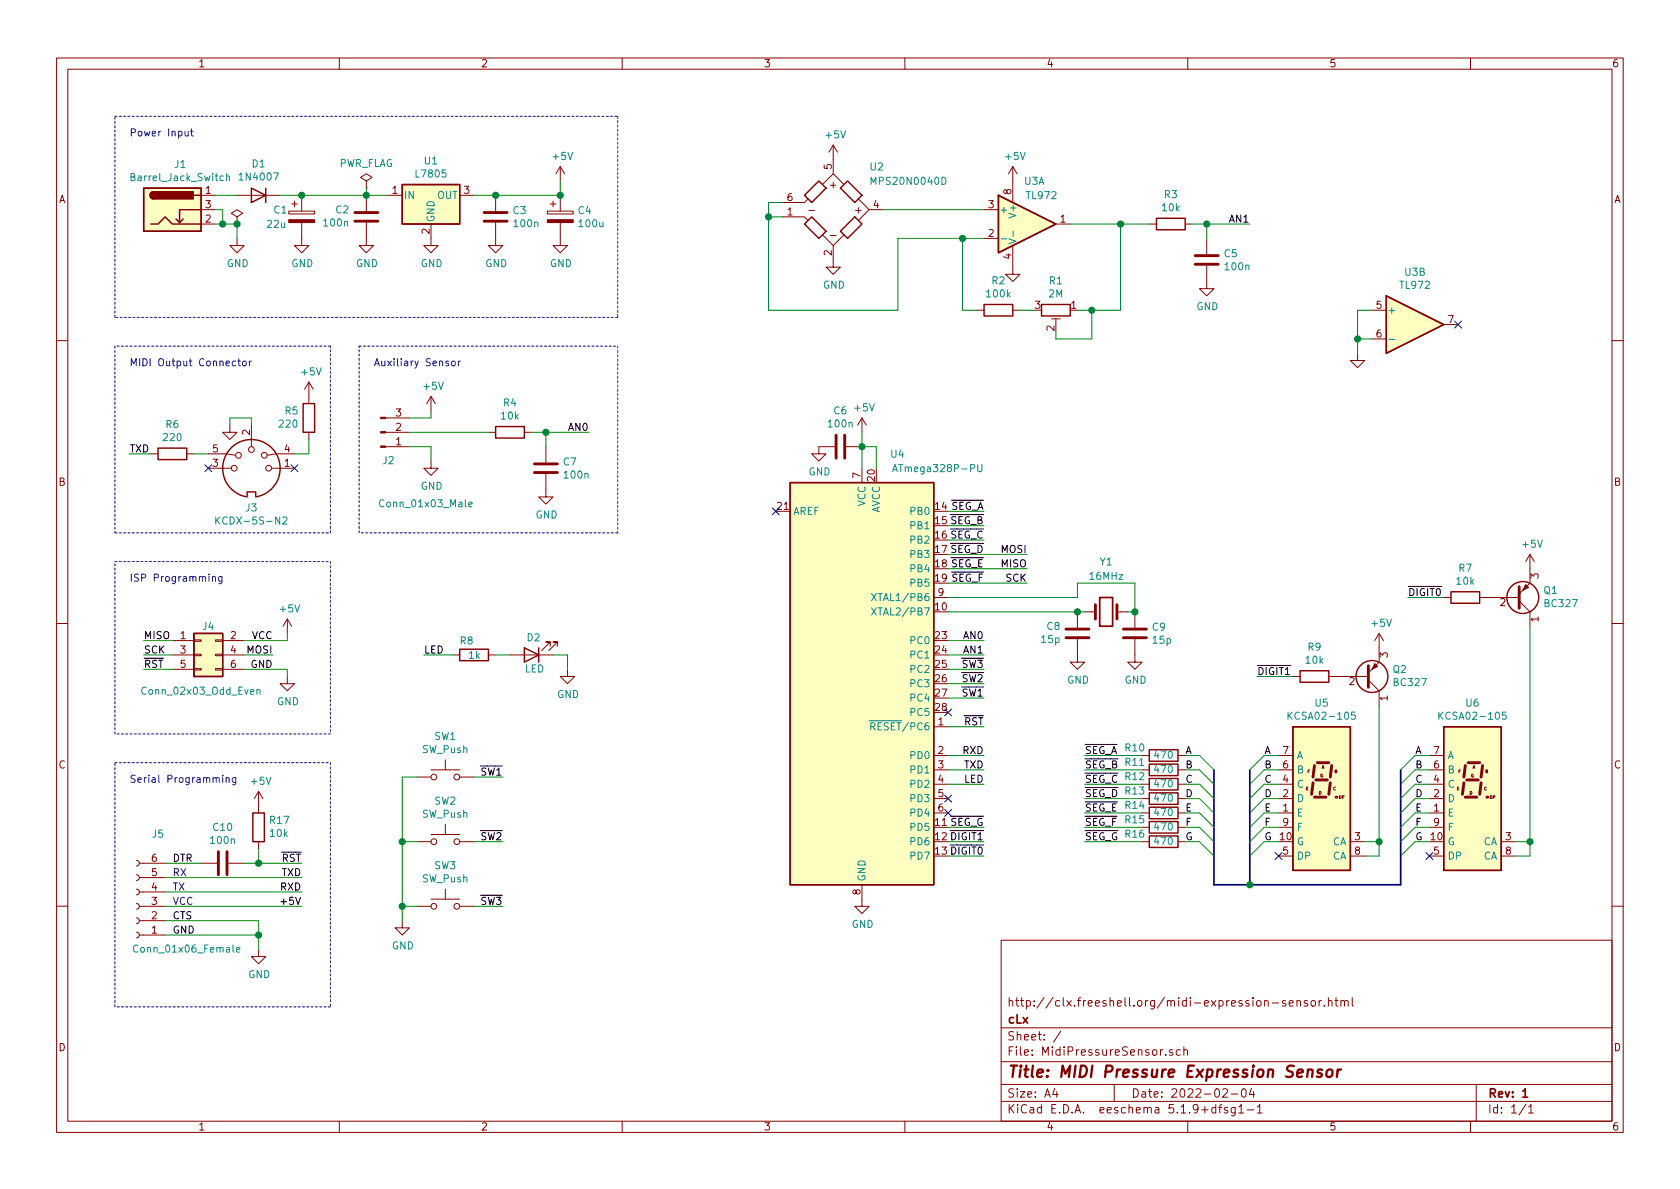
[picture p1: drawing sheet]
EESchema Schematic File Version 4
EELAYER 30 0
EELAYER END
$Descr A4 11693 8268
encoding utf-8
Sheet 1 1
Title "MIDI Pressure Expression Sensor"
Date "2022-02-04"
Rev "1"
Comp "cLx"
Comment1 "http://clx.freeshell.org/midi-expression-sensor.html"
Comment2 ""
Comment3 ""
Comment4 ""
$EndDescr
$Comp
L Device:R_POT_TRIM R1
U 1 1
P 7350 2150
F 0 "R1" V 7143 2150 50  0000 C CNN
F 1 "2M" V 7234 2150 50  0000 C CNN
F 2 "Potentiometers:Potentiometer_Trimmer_Piher_PT-10v10_Horizontal_Px10.0mm_Py5.0mm" H 7350 2150 50  0001 C CNN
F 3 "~" H 7350 2150 50  0001 C CNN
	1    7350 2150
	0    1    1    0   
$EndComp
Wire Wire Line
	6700 2150 6700 1650
Wire Wire Line
	6700 1650 6850 1650
Connection ~ 6700 1650
Wire Wire Line
	6850 1450 6150 1450
Wire Wire Line
	7350 2300 7350 2350
Wire Wire Line
	7350 2350 7600 2350
Wire Wire Line
	7500 2150 7600 2150
Wire Wire Line
	7600 2150 7600 2350
Wire Wire Line
	7600 2150 7800 2150
Wire Wire Line
	7800 2150 7800 1550
Wire Wire Line
	7800 1550 7450 1550
Connection ~ 7600 2150
$Comp
L power:+5V #PWR03
U 1 1
P 7050 1250
F 0 "#PWR03" H 7050 1100 50  0001 C CNN
F 1 "+5V" H 7065 1423 50  0000 C CNN
F 2 "" H 7050 1250 50  0001 C CNN
F 3 "" H 7050 1250 50  0001 C CNN
	1    7050 1250
	1    0    0    -1  
$EndComp
$Comp
L power:GND #PWR011
U 1 1
P 7050 1850
F 0 "#PWR011" H 7050 1600 50  0001 C CNN
F 1 "GND" H 7055 1677 50  0001 C CNN
F 2 "" H 7050 1850 50  0001 C CNN
F 3 "" H 7050 1850 50  0001 C CNN
	1    7050 1850
	1    0    0    -1  
$EndComp
Wire Wire Line
	7800 1550 8000 1550
Connection ~ 7800 1550
$Comp
L MidiPressureSensor-rescue:MPS20N0040D-MPS20N0040D U2
U 1 1
P 5800 1450
F 0 "U2" H 6050 1750 50  0000 L CNN
F 1 "MPS20N0040D" H 6050 1650 50  0000 L CNN
F 2 "MPS20N0040D:MPS20N0040D" H 5850 1850 50  0001 C CNN
F 3 "" H 5850 1850 50  0001 C CNN
	1    5800 1450
	1    0    0    -1  
$EndComp
$Comp
L power:GND #PWR010
U 1 1
P 5800 1800
F 0 "#PWR010" H 5800 1550 50  0001 C CNN
F 1 "GND" H 5805 1627 50  0000 C CNN
F 2 "" H 5800 1800 50  0001 C CNN
F 3 "" H 5800 1800 50  0001 C CNN
	1    5800 1800
	1    0    0    -1  
$EndComp
Wire Wire Line
	6250 1650 6250 2150
Wire Wire Line
	6250 2150 5350 2150
Wire Wire Line
	5350 2150 5350 1500
Wire Wire Line
	5350 1400 5450 1400
Wire Wire Line
	6250 1650 6700 1650
Wire Wire Line
	5450 1500 5350 1500
Connection ~ 5350 1500
Wire Wire Line
	5350 1500 5350 1400
$Comp
L power:+5V #PWR01
U 1 1
P 5800 1100
F 0 "#PWR01" H 5800 950 50  0001 C CNN
F 1 "+5V" H 5815 1273 50  0000 C CNN
F 2 "" H 5800 1100 50  0001 C CNN
F 3 "" H 5800 1100 50  0001 C CNN
	1    5800 1100
	1    0    0    -1  
$EndComp
$Comp
L Device:R R2
U 1 1
P 6950 2150
F 0 "R2" V 6743 2150 50  0000 C CNN
F 1 "100k" V 6834 2150 50  0000 C CNN
F 2 "Resistors_THT:R_Axial_DIN0207_L6.3mm_D2.5mm_P7.62mm_Horizontal" V 6880 2150 50  0001 C CNN
F 3 "~" H 6950 2150 50  0001 C CNN
	1    6950 2150
	0    1    1    0   
$EndComp
Wire Wire Line
	7200 2150 7100 2150
Wire Wire Line
	6800 2150 6700 2150
$Comp
L Device:R R3
U 1 1
P 8150 1550
F 0 "R3" V 7943 1550 50  0000 C CNN
F 1 "10k" V 8034 1550 50  0000 C CNN
F 2 "Resistors_THT:R_Axial_DIN0207_L6.3mm_D2.5mm_P7.62mm_Horizontal" V 8080 1550 50  0001 C CNN
F 3 "~" H 8150 1550 50  0001 C CNN
	1    8150 1550
	0    1    1    0   
$EndComp
$Comp
L Device:C C5
U 1 1
P 8400 1800
F 0 "C5" H 8515 1846 50  0000 L CNN
F 1 "100n" H 8515 1755 50  0000 L CNN
F 2 "Capacitors_THT:C_Rect_L7.0mm_W2.5mm_P5.00mm" H 8438 1650 50  0001 C CNN
F 3 "~" H 8400 1800 50  0001 C CNN
	1    8400 1800
	1    0    0    -1  
$EndComp
$Comp
L power:GND #PWR012
U 1 1
P 8400 1950
F 0 "#PWR012" H 8400 1700 50  0001 C CNN
F 1 "GND" H 8405 1777 50  0000 C CNN
F 2 "" H 8400 1950 50  0001 C CNN
F 3 "" H 8400 1950 50  0001 C CNN
	1    8400 1950
	1    0    0    -1  
$EndComp
Wire Wire Line
	8300 1550 8400 1550
Wire Wire Line
	8400 1650 8400 1550
Connection ~ 8400 1550
Wire Wire Line
	8400 1550 8700 1550
$Comp
L Device:R R6
U 1 1
P 1200 3150
F 0 "R6" V 993 3150 50  0000 C CNN
F 1 "220" V 1084 3150 50  0000 C CNN
F 2 "Resistors_THT:R_Axial_DIN0207_L6.3mm_D2.5mm_P7.62mm_Horizontal" V 1130 3150 50  0001 C CNN
F 3 "~" H 1200 3150 50  0001 C CNN
	1    1200 3150
	0    1    1    0   
$EndComp
$Comp
L Device:R R5
U 1 1
P 2150 2900
F 0 "R5" H 2081 2854 50  0000 R CNN
F 1 "220" H 2081 2945 50  0000 R CNN
F 2 "Resistors_THT:R_Axial_DIN0207_L6.3mm_D2.5mm_P7.62mm_Horizontal" V 2080 2900 50  0001 C CNN
F 3 "~" H 2150 2900 50  0001 C CNN
	1    2150 2900
	1    0    0    1   
$EndComp
$Comp
L Connector:DIN-5_180degree J3
U 1 1
P 1750 3250
F 0 "J3" H 1750 2976 50  0000 C CNN
F 1 "KCDX-5S-N2" H 1750 2885 50  0000 C CNN
F 2 "KCDX:KCDX-5S-N2" H 1750 3250 50  0001 C CNN
F 3 "http://www.mouser.com/ds/2/18/40_c091_abd_e-75918.pdf" H 1750 3250 50  0001 C CNN
	1    1750 3250
	-1   0    0    -1  
$EndComp
NoConn ~ 1450 3250
NoConn ~ 2050 3250
$Comp
L power:GND #PWR016
U 1 1
P 1600 2950
F 0 "#PWR016" H 1600 2700 50  0001 C CNN
F 1 "GND" H 1605 2777 50  0001 C CNN
F 2 "" H 1600 2950 50  0001 C CNN
F 3 "" H 1600 2950 50  0001 C CNN
	1    1600 2950
	1    0    0    -1  
$EndComp
Wire Wire Line
	1750 2900 1600 2900
Wire Wire Line
	1600 2900 1600 2950
Wire Wire Line
	1750 2900 1750 2950
$Comp
L power:+5V #PWR014
U 1 1
P 2150 2750
F 0 "#PWR014" H 2150 2600 50  0001 C CNN
F 1 "+5V" H 2165 2923 50  0000 C CNN
F 2 "" H 2150 2750 50  0001 C CNN
F 3 "" H 2150 2750 50  0001 C CNN
	1    2150 2750
	1    0    0    -1  
$EndComp
Wire Wire Line
	2150 3050 2150 3150
Wire Wire Line
	2150 3150 2050 3150
Wire Wire Line
	1450 3150 1350 3150
Wire Wire Line
	1050 3150 900  3150
$Comp
L MidiPressureSensor-rescue:ATmega328P-PU-MCU_Microchip_ATmega U4
U 1 1
P 6000 4750
F 0 "U4" H 6300 6350 50  0000 R CNN
F 1 "ATmega328P-PU" H 6850 6250 50  0000 R CNN
F 2 "Housings_DIP:DIP-28_W7.62mm_Socket_LongPads" H 6000 4750 50  0001 C CIN
F 3 "http://ww1.microchip.com/downloads/en/DeviceDoc/ATmega328_P%20AVR%20MCU%20with%20picoPower%20Technology%20Data%20Sheet%2040001984A.pdf" H 6000 4750 50  0001 C CNN
	1    6000 4750
	1    0    0    -1  
$EndComp
$Comp
L Device:C C6
U 1 1
P 5850 3100
F 0 "C6" V 5598 3100 50  0000 C CNN
F 1 "100n" V 5689 3100 50  0000 C CNN
F 2 "Capacitors_THT:C_Rect_L7.0mm_W2.5mm_P5.00mm" H 5888 2950 50  0001 C CNN
F 3 "~" H 5850 3100 50  0001 C CNN
	1    5850 3100
	0    1    1    0   
$EndComp
$Comp
L power:GND #PWR018
U 1 1
P 5700 3100
F 0 "#PWR018" H 5700 2850 50  0001 C CNN
F 1 "GND" H 5705 2927 50  0000 C CNN
F 2 "" H 5700 3100 50  0001 C CNN
F 3 "" H 5700 3100 50  0001 C CNN
	1    5700 3100
	1    0    0    -1  
$EndComp
$Comp
L power:+5V #PWR017
U 1 1
P 6000 3000
F 0 "#PWR017" H 6000 2850 50  0001 C CNN
F 1 "+5V" H 6015 3173 50  0000 C CNN
F 2 "" H 6000 3000 50  0001 C CNN
F 3 "" H 6000 3000 50  0001 C CNN
	1    6000 3000
	1    0    0    -1  
$EndComp
Wire Wire Line
	6000 3250 6000 3100
Connection ~ 6000 3100
Wire Wire Line
	6000 3100 6000 3000
Wire Wire Line
	6000 3100 6100 3100
Wire Wire Line
	6100 3100 6100 3250
$Comp
L power:GND #PWR029
U 1 1
P 6000 6250
F 0 "#PWR029" H 6000 6000 50  0001 C CNN
F 1 "GND" H 6005 6077 50  0000 C CNN
F 2 "" H 6000 6250 50  0001 C CNN
F 3 "" H 6000 6250 50  0001 C CNN
	1    6000 6250
	1    0    0    -1  
$EndComp
$Comp
L Device:Crystal Y1
U 1 1
P 7700 4250
F 0 "Y1" H 7700 4600 50  0000 C CNN
F 1 "16MHz" H 7700 4500 50  0000 C CNN
F 2 "Crystals:Crystal_HC49-4H_Vertical" H 7700 4250 50  0001 C CNN
F 3 "~" H 7700 4250 50  0001 C CNN
	1    7700 4250
	1    0    0    -1  
$EndComp
Wire Wire Line
	7900 4250 7850 4250
$Comp
L Connector_Generic:Conn_02x03_Odd_Even J4
U 1 1
P 1400 4550
F 0 "J4" H 1450 4750 50  0000 C CNN
F 1 "Conn_02x03_Odd_Even" H 1400 4300 50  0000 C CNN
F 2 "Pin_Headers:Pin_Header_Straight_2x03_Pitch2.54mm" H 1400 4550 50  0001 C CNN
F 3 "~" H 1400 4550 50  0001 C CNN
	1    1400 4550
	1    0    0    -1  
$EndComp
$Comp
L power:+5V #PWR022
U 1 1
P 2000 4400
F 0 "#PWR022" H 2000 4250 50  0001 C CNN
F 1 "+5V" H 2015 4573 50  0000 C CNN
F 2 "" H 2000 4400 50  0001 C CNN
F 3 "" H 2000 4400 50  0001 C CNN
	1    2000 4400
	1    0    0    -1  
$EndComp
Wire Wire Line
	1700 4450 2000 4450
Wire Wire Line
	2000 4450 2000 4400
$Comp
L power:GND #PWR027
U 1 1
P 2000 4700
F 0 "#PWR027" H 2000 4450 50  0001 C CNN
F 1 "GND" H 2005 4527 50  0000 C CNN
F 2 "" H 2000 4700 50  0001 C CNN
F 3 "" H 2000 4700 50  0001 C CNN
	1    2000 4700
	1    0    0    -1  
$EndComp
Wire Wire Line
	1700 4650 2000 4650
Wire Wire Line
	2000 4650 2000 4700
Wire Wire Line
	1700 4550 1900 4550
Wire Wire Line
	1200 4650 1000 4650
Wire Wire Line
	1200 4550 1000 4550
Wire Wire Line
	1200 4450 1000 4450
Text Label 1900 4450 2    50   ~ 0
VCC
Text Label 1900 4550 2    50   ~ 0
MOSI
Text Label 1900 4650 2    50   ~ 0
GND
Text Label 1000 4450 0    50   ~ 0
MISO
Text Label 1000 4550 0    50   ~ 0
SCK
Text Label 1000 4650 0    50   ~ 0
~RST
Wire Wire Line
	6600 5050 6850 5050
Text Label 6850 5050 2    50   ~ 0
~RST
Text Label 7150 3850 2    50   ~ 0
MOSI
Text Label 7150 3950 2    50   ~ 0
MISO
Text Label 7150 4050 2    50   ~ 0
SCK
$Comp
L Connector:Conn_01x06_Female J5
U 1 1
P 950 6300
F 0 "J5" H 800 5800 50  0000 C CNN
F 1 "Conn_01x06_Female" H 600 6600 50  0000 C CNN
F 2 "Pin_Headers:Pin_Header_Straight_1x06_Pitch2.54mm" H 950 6300 50  0001 C CNN
F 3 "~" H 950 6300 50  0001 C CNN
	1    950  6300
	-1   0    0    1   
$EndComp
$Comp
L Device:R R17
U 1 1
P 1800 5750
F 0 "R17" H 1730 5704 50  0000 R CNN
F 1 "10k" H 1730 5795 50  0000 R CNN
F 2 "Resistors_THT:R_Axial_DIN0207_L6.3mm_D2.5mm_P7.62mm_Horizontal" V 1730 5750 50  0001 C CNN
F 3 "~" H 1800 5750 50  0001 C CNN
	1    1800 5750
	-1   0    0    1   
$EndComp
$Comp
L power:+5V #PWR028
U 1 1
P 1800 5600
F 0 "#PWR028" H 1800 5450 50  0001 C CNN
F 1 "+5V" H 1815 5773 50  0000 C CNN
F 2 "" H 1800 5600 50  0001 C CNN
F 3 "" H 1800 5600 50  0001 C CNN
	1    1800 5600
	1    0    0    -1  
$EndComp
Wire Wire Line
	1150 6000 1400 6000
$Comp
L Device:C C10
U 1 1
P 1550 6000
F 0 "C10" V 1298 6000 50  0000 C CNN
F 1 "100n" V 1389 6000 50  0000 C CNN
F 2 "Capacitors_THT:C_Rect_L7.0mm_W2.5mm_P5.00mm" H 1588 5850 50  0001 C CNN
F 3 "~" H 1550 6000 50  0001 C CNN
	1    1550 6000
	0    1    1    0   
$EndComp
Wire Wire Line
	1700 6000 1800 6000
Wire Wire Line
	1800 5900 1800 6000
Connection ~ 1800 6000
Wire Wire Line
	1800 6000 2100 6000
Text Label 2100 6000 2    50   ~ 0
~RST
$Comp
L power:GND #PWR030
U 1 1
P 1800 6600
F 0 "#PWR030" H 1800 6350 50  0001 C CNN
F 1 "GND" H 1805 6427 50  0000 C CNN
F 2 "" H 1800 6600 50  0001 C CNN
F 3 "" H 1800 6600 50  0001 C CNN
	1    1800 6600
	1    0    0    -1  
$EndComp
Wire Wire Line
	1150 6500 1800 6500
Wire Wire Line
	1800 6500 1800 6600
Wire Wire Line
	1150 6400 1800 6400
Wire Wire Line
	1800 6400 1800 6500
Connection ~ 1800 6500
Text Label 1200 6000 0    50   ~ 0
DTR
Text Label 1200 6500 0    50   ~ 0
GND
Text Label 1200 6400 0    50   ~ 0
CTS
Wire Wire Line
	1150 6300 2100 6300
Wire Wire Line
	1150 6200 2100 6200
Wire Wire Line
	1150 6100 2100 6100
Wire Notes Line
	800  3900 2300 3900
Wire Notes Line
	2300 3900 2300 5100
Wire Notes Line
	2300 5100 800  5100
Wire Notes Line
	800  5100 800  3900
Wire Notes Line
	800  5300 2300 5300
Wire Notes Line
	2300 5300 2300 7000
Wire Notes Line
	2300 7000 800  7000
Wire Notes Line
	800  7000 800  5300
Text Label 900  3150 0    50   ~ 0
TXD
$Comp
L Amplifier_Operational:TL072 U3
U 1 1
P 7150 1550
F 0 "U3" H 7200 1850 50  0000 C CNN
F 1 "TL972" H 7250 1750 50  0000 C CNN
F 2 "Housings_DIP:DIP-8_W7.62mm_Socket_LongPads" H 7150 1550 50  0001 C CNN
F 3 "http://www.ti.com/lit/ds/symlink/tl071.pdf" H 7150 1550 50  0001 C CNN
	1    7150 1550
	1    0    0    -1  
$EndComp
$Comp
L Amplifier_Operational:TL072 U3
U 3 1
P 7150 1550
F 0 "U3" H 7108 1550 50  0001 L CNN
F 1 "TL972" H 7108 1505 50  0001 L CNN
F 2 "Housings_DIP:DIP-8_W7.62mm_Socket_LongPads" H 7150 1550 50  0001 C CNN
F 3 "http://www.ti.com/lit/ds/symlink/tl071.pdf" H 7150 1550 50  0001 C CNN
	3    7150 1550
	1    0    0    -1  
$EndComp
$Comp
L Regulator_Linear:L7805 U1
U 1 1
P 3000 1350
F 0 "U1" H 3000 1592 50  0000 C CNN
F 1 "L7805" H 3000 1501 50  0000 C CNN
F 2 "TO_SOT_Packages_THT:TO-92_Inline_Wide" H 3025 1200 50  0001 L CIN
F 3 "http://www.st.com/content/ccc/resource/technical/document/datasheet/41/4f/b3/b0/12/d4/47/88/CD00000444.pdf/files/CD00000444.pdf/jcr:content/translations/en.CD00000444.pdf" H 3000 1300 50  0001 C CNN
	1    3000 1350
	1    0    0    -1  
$EndComp
$Comp
L power:+5V #PWR02
U 1 1
P 3900 1250
F 0 "#PWR02" H 3900 1100 50  0001 C CNN
F 1 "+5V" H 3915 1423 50  0000 C CNN
F 2 "" H 3900 1250 50  0001 C CNN
F 3 "" H 3900 1250 50  0001 C CNN
	1    3900 1250
	1    0    0    -1  
$EndComp
Wire Wire Line
	3300 1350 3450 1350
Wire Wire Line
	3900 1350 3900 1250
$Comp
L Device:C C3
U 1 1
P 3450 1500
F 0 "C3" H 3565 1546 50  0000 L CNN
F 1 "100n" H 3565 1455 50  0000 L CNN
F 2 "Capacitors_THT:C_Rect_L7.0mm_W2.5mm_P5.00mm" H 3488 1350 50  0001 C CNN
F 3 "~" H 3450 1500 50  0001 C CNN
	1    3450 1500
	1    0    0    -1  
$EndComp
$Comp
L power:GND #PWR07
U 1 1
P 3000 1650
F 0 "#PWR07" H 3000 1400 50  0001 C CNN
F 1 "GND" H 3005 1477 50  0000 C CNN
F 2 "" H 3000 1650 50  0001 C CNN
F 3 "" H 3000 1650 50  0001 C CNN
	1    3000 1650
	1    0    0    -1  
$EndComp
$Comp
L power:GND #PWR08
U 1 1
P 3450 1650
F 0 "#PWR08" H 3450 1400 50  0001 C CNN
F 1 "GND" H 3455 1477 50  0000 C CNN
F 2 "" H 3450 1650 50  0001 C CNN
F 3 "" H 3450 1650 50  0001 C CNN
	1    3450 1650
	1    0    0    -1  
$EndComp
Wire Wire Line
	6600 5250 6850 5250
Wire Wire Line
	6600 5350 6850 5350
Text Label 6850 5250 2    50   ~ 0
RXD
Text Label 6850 5350 2    50   ~ 0
TXD
Text Label 2100 6100 2    50   ~ 0
TXD
Text Label 2100 6200 2    50   ~ 0
RXD
Text Label 2100 6300 2    50   ~ 0
+5V
Text Label 8700 1550 2    50   ~ 0
AN1
Wire Wire Line
	6600 4450 6850 4450
Text Label 6850 4450 2    50   ~ 0
AN0
NoConn ~ 6600 4950
$Comp
L power:PWR_FLAG #FLG01
U 1 1
P 2550 1300
F 0 "#FLG01" H 2550 1375 50  0001 C CNN
F 1 "PWR_FLAG" H 2550 1474 50  0000 C CNN
F 2 "" H 2550 1300 50  0001 C CNN
F 3 "~" H 2550 1300 50  0001 C CNN
	1    2550 1300
	1    0    0    -1  
$EndComp
$Comp
L power:PWR_FLAG #FLG02
U 1 1
P 1650 1550
F 0 "#FLG02" H 1650 1625 50  0001 C CNN
F 1 "PWR_FLAG" H 1650 1724 50  0001 C CNN
F 2 "" H 1650 1550 50  0001 C CNN
F 3 "~" H 1650 1550 50  0001 C CNN
	1    1650 1550
	1    0    0    -1  
$EndComp
Wire Wire Line
	2700 1350 2550 1350
$Comp
L power:GND #PWR04
U 1 1
P 1650 1650
F 0 "#PWR04" H 1650 1400 50  0001 C CNN
F 1 "GND" H 1655 1477 50  0000 C CNN
F 2 "" H 1650 1650 50  0001 C CNN
F 3 "" H 1650 1650 50  0001 C CNN
	1    1650 1650
	1    0    0    -1  
$EndComp
Wire Notes Line
	800  3700 2300 3700
Wire Notes Line
	2300 3700 2300 2400
Wire Notes Line
	2300 2400 800  2400
Wire Notes Line
	800  2400 800  3700
Text Notes 900  5450 0    50   ~ 0
Serial Programming
Text Notes 900  4050 0    50   ~ 0
ISP Programming
Text Notes 900  2550 0    50   ~ 0
MIDI Output Connector
$Comp
L Device:CP C4
U 1 1
P 3900 1500
F 0 "C4" H 4018 1546 50  0000 L CNN
F 1 "100u" H 4018 1455 50  0000 L CNN
F 2 "Capacitors_THT:CP_Radial_D8.0mm_P5.00mm" H 3938 1350 50  0001 C CNN
F 3 "~" H 3900 1500 50  0001 C CNN
	1    3900 1500
	1    0    0    -1  
$EndComp
$Comp
L Device:CP C1
U 1 1
P 2100 1500
F 0 "C1" H 1900 1550 50  0000 L CNN
F 1 "22u" H 1850 1450 50  0000 L CNN
F 2 "Capacitors_THT:CP_Radial_D8.0mm_P5.00mm" H 2138 1350 50  0001 C CNN
F 3 "~" H 2100 1500 50  0001 C CNN
	1    2100 1500
	1    0    0    -1  
$EndComp
$Comp
L Device:C C2
U 1 1
P 2550 1500
F 0 "C2" H 2435 1454 50  0000 R CNN
F 1 "100n" H 2435 1545 50  0000 R CNN
F 2 "Capacitors_THT:C_Rect_L7.0mm_W2.5mm_P5.00mm" H 2588 1350 50  0001 C CNN
F 3 "~" H 2550 1500 50  0001 C CNN
	1    2550 1500
	1    0    0    1   
$EndComp
$Comp
L power:GND #PWR05
U 1 1
P 2100 1650
F 0 "#PWR05" H 2100 1400 50  0001 C CNN
F 1 "GND" H 2105 1477 50  0000 C CNN
F 2 "" H 2100 1650 50  0001 C CNN
F 3 "" H 2100 1650 50  0001 C CNN
	1    2100 1650
	1    0    0    -1  
$EndComp
Wire Wire Line
	3900 1350 3450 1350
Connection ~ 3900 1350
Connection ~ 3450 1350
$Comp
L power:GND #PWR09
U 1 1
P 3900 1650
F 0 "#PWR09" H 3900 1400 50  0001 C CNN
F 1 "GND" H 3905 1477 50  0000 C CNN
F 2 "" H 3900 1650 50  0001 C CNN
F 3 "" H 3900 1650 50  0001 C CNN
	1    3900 1650
	1    0    0    -1  
$EndComp
$Comp
L power:GND #PWR06
U 1 1
P 2550 1650
F 0 "#PWR06" H 2550 1400 50  0001 C CNN
F 1 "GND" H 2555 1477 50  0000 C CNN
F 2 "" H 2550 1650 50  0001 C CNN
F 3 "" H 2550 1650 50  0001 C CNN
	1    2550 1650
	1    0    0    -1  
$EndComp
Wire Wire Line
	1500 1550 1550 1550
Wire Wire Line
	1650 1550 1650 1650
Wire Wire Line
	1500 1350 1650 1350
Connection ~ 2550 1350
Wire Notes Line
	800  2200 800  800 
Wire Notes Line
	800  800  4300 800 
Wire Notes Line
	4300 800  4300 2200
Wire Notes Line
	4300 2200 800  2200
Text Notes 900  950  0    50   ~ 0
Power Input
Wire Wire Line
	7500 4250 7550 4250
$Comp
L Diode:1N4007 D1
U 1 1
P 1800 1350
F 0 "D1" H 1800 1134 50  0000 C CNN
F 1 "1N4007" H 1800 1225 50  0000 C CNN
F 2 "Diodes_THT:D_DO-41_SOD81_P10.16mm_Horizontal" H 1800 1175 50  0001 C CNN
F 3 "http://www.vishay.com/docs/88503/1n4001.pdf" H 1800 1350 50  0001 C CNN
	1    1800 1350
	-1   0    0    1   
$EndComp
Wire Wire Line
	2550 1300 2550 1350
NoConn ~ 5400 3550
Wire Wire Line
	6600 4550 6850 4550
Text Label 6850 4550 2    50   ~ 0
AN1
$Comp
L Device:R R4
U 1 1
P 3550 3000
F 0 "R4" V 3343 3000 50  0000 C CNN
F 1 "10k" V 3434 3000 50  0000 C CNN
F 2 "Resistors_THT:R_Axial_DIN0207_L6.3mm_D2.5mm_P7.62mm_Horizontal" V 3480 3000 50  0001 C CNN
F 3 "~" H 3550 3000 50  0001 C CNN
	1    3550 3000
	0    1    1    0   
$EndComp
$Comp
L Device:C C7
U 1 1
P 3800 3250
F 0 "C7" H 3915 3296 50  0000 L CNN
F 1 "100n" H 3915 3205 50  0000 L CNN
F 2 "Capacitors_THT:C_Rect_L7.0mm_W2.5mm_P5.00mm" H 3838 3100 50  0001 C CNN
F 3 "~" H 3800 3250 50  0001 C CNN
	1    3800 3250
	1    0    0    -1  
$EndComp
$Comp
L power:GND #PWR020
U 1 1
P 3800 3400
F 0 "#PWR020" H 3800 3150 50  0001 C CNN
F 1 "GND" H 3805 3227 50  0000 C CNN
F 2 "" H 3800 3400 50  0001 C CNN
F 3 "" H 3800 3400 50  0001 C CNN
	1    3800 3400
	1    0    0    -1  
$EndComp
Wire Wire Line
	3700 3000 3800 3000
Wire Wire Line
	3800 3100 3800 3000
Connection ~ 3800 3000
Wire Wire Line
	3800 3000 4100 3000
Text Label 4100 3000 2    50   ~ 0
AN0
$Comp
L Connector:Conn_01x03_Male J2
U 1 1
P 2650 3000
F 0 "J2" H 2750 3200 50  0000 R CNN
F 1 "Conn_01x03_Male" H 3300 3500 50  0000 R CNN
F 2 "Pin_Headers:Pin_Header_Angled_1x03_Pitch2.54mm" H 2650 3000 50  0001 C CNN
F 3 "~" H 2650 3000 50  0001 C CNN
	1    2650 3000
	1    0    0    1   
$EndComp
$Comp
L power:GND #PWR019
U 1 1
P 3000 3200
F 0 "#PWR019" H 3000 2950 50  0001 C CNN
F 1 "GND" H 3005 3027 50  0000 C CNN
F 2 "" H 3000 3200 50  0001 C CNN
F 3 "" H 3000 3200 50  0001 C CNN
	1    3000 3200
	1    0    0    -1  
$EndComp
Wire Wire Line
	2850 3100 3000 3100
Wire Wire Line
	3000 3100 3000 3200
Wire Wire Line
	2850 3000 3400 3000
$Comp
L power:+5V #PWR015
U 1 1
P 3000 2850
F 0 "#PWR015" H 3000 2700 50  0001 C CNN
F 1 "+5V" H 3015 3023 50  0000 C CNN
F 2 "" H 3000 2850 50  0001 C CNN
F 3 "" H 3000 2850 50  0001 C CNN
	1    3000 2850
	1    0    0    -1  
$EndComp
Wire Wire Line
	2850 2900 3000 2900
Wire Wire Line
	3000 2900 3000 2850
$Comp
L power:GND #PWR013
U 1 1
P 9450 2450
F 0 "#PWR013" H 9450 2200 50  0001 C CNN
F 1 "GND" H 9455 2277 50  0001 C CNN
F 2 "" H 9450 2450 50  0001 C CNN
F 3 "" H 9450 2450 50  0001 C CNN
	1    9450 2450
	1    0    0    -1  
$EndComp
$Comp
L Amplifier_Operational:TL072 U3
U 2 1
P 9850 2250
F 0 "U3" H 9850 2617 50  0000 C CNN
F 1 "TL972" H 9850 2526 50  0000 C CNN
F 2 "Housings_DIP:DIP-8_W7.62mm_Socket_LongPads" H 9850 2250 50  0001 C CNN
F 3 "http://www.ti.com/lit/ds/symlink/tl071.pdf" H 9850 2250 50  0001 C CNN
	2    9850 2250
	1    0    0    -1  
$EndComp
Wire Wire Line
	9550 2150 9450 2150
Wire Wire Line
	9450 2150 9450 2350
Wire Wire Line
	9550 2350 9450 2350
Connection ~ 9450 2350
Wire Wire Line
	9450 2350 9450 2450
Wire Notes Line
	2500 2400 4300 2400
Wire Notes Line
	4300 2400 4300 3700
Wire Notes Line
	4300 3700 2500 3700
Wire Notes Line
	2500 3700 2500 2400
Text Notes 2600 2550 0    50   ~ 0
Auxiliary Sensor
NoConn ~ 10150 2250
$Comp
L Device:C C8
U 1 1
P 7500 4400
F 0 "C8" H 7385 4354 50  0000 R CNN
F 1 "15p" H 7385 4445 50  0000 R CNN
F 2 "Capacitors_THT:C_Disc_D4.3mm_W1.9mm_P5.00mm" H 7538 4250 50  0001 C CNN
F 3 "~" H 7500 4400 50  0001 C CNN
	1    7500 4400
	1    0    0    1   
$EndComp
$Comp
L Device:C C9
U 1 1
P 7900 4400
F 0 "C9" H 8015 4446 50  0000 L CNN
F 1 "15p" H 8015 4355 50  0000 L CNN
F 2 "Capacitors_THT:C_Disc_D4.3mm_W1.9mm_P5.00mm" H 7938 4250 50  0001 C CNN
F 3 "~" H 7900 4400 50  0001 C CNN
	1    7900 4400
	1    0    0    -1  
$EndComp
$Comp
L power:GND #PWR024
U 1 1
P 7500 4550
F 0 "#PWR024" H 7500 4300 50  0001 C CNN
F 1 "GND" H 7505 4377 50  0000 C CNN
F 2 "" H 7500 4550 50  0001 C CNN
F 3 "" H 7500 4550 50  0001 C CNN
	1    7500 4550
	1    0    0    -1  
$EndComp
$Comp
L power:GND #PWR025
U 1 1
P 7900 4550
F 0 "#PWR025" H 7900 4300 50  0001 C CNN
F 1 "GND" H 7905 4377 50  0000 C CNN
F 2 "" H 7900 4550 50  0001 C CNN
F 3 "" H 7900 4550 50  0001 C CNN
	1    7900 4550
	1    0    0    -1  
$EndComp
$Comp
L Connector:Barrel_Jack_Switch J1
U 1 1
P 1200 1450
F 0 "J1" H 1255 1767 50  0000 C CNN
F 1 "Barrel_Jack_Switch" H 1255 1676 50  0000 C CNN
F 2 "Connectors:BARREL_JACK" H 1250 1410 50  0001 C CNN
F 3 "~" H 1250 1410 50  0001 C CNN
	1    1200 1450
	1    0    0    -1  
$EndComp
$Comp
L Device:LED D2
U 1 1
P 3700 4550
F 0 "D2" H 3738 4433 50  0000 R CNN
F 1 "LED" H 3750 4650 50  0000 R CNN
F 2 "LEDs:LED_D3.0mm" H 3700 4550 50  0001 C CNN
F 3 "~" H 3700 4550 50  0001 C CNN
	1    3700 4550
	-1   0    0    1   
$EndComp
$Comp
L Device:R R8
U 1 1
P 3300 4550
F 0 "R8" V 3200 4550 50  0000 R CNN
F 1 "1k" V 3300 4600 50  0000 R CNN
F 2 "Resistors_THT:R_Axial_DIN0207_L6.3mm_D2.5mm_P7.62mm_Horizontal" V 3230 4550 50  0001 C CNN
F 3 "~" H 3300 4550 50  0001 C CNN
	1    3300 4550
	0    1    1    0   
$EndComp
$Comp
L power:GND #PWR026
U 1 1
P 3950 4650
F 0 "#PWR026" H 3950 4400 50  0001 C CNN
F 1 "GND" H 3955 4477 50  0000 C CNN
F 2 "" H 3950 4650 50  0001 C CNN
F 3 "" H 3950 4650 50  0001 C CNN
	1    3950 4650
	1    0    0    -1  
$EndComp
Wire Wire Line
	3850 4550 3950 4550
Wire Wire Line
	3950 4550 3950 4650
Wire Wire Line
	3450 4550 3550 4550
Wire Wire Line
	3150 4550 2950 4550
Text Label 2950 4550 0    50   ~ 0
LED
Wire Wire Line
	6600 4050 7150 4050
Wire Wire Line
	6600 3950 7150 3950
Wire Wire Line
	6600 3850 7150 3850
Wire Wire Line
	6600 3550 6850 3550
Wire Wire Line
	6600 3650 6850 3650
Wire Wire Line
	6600 3750 6850 3750
Text Label 6850 3550 2    50   ~ 0
~SEG_A
Text Label 6850 3650 2    50   ~ 0
~SEG_B
Text Label 6850 3750 2    50   ~ 0
~SEG_C
Text Label 6850 3850 2    50   ~ 0
~SEG_D
Text Label 6850 3950 2    50   ~ 0
~SEG_E
Text Label 6850 4050 2    50   ~ 0
~SEG_F
Wire Wire Line
	6600 5450 6850 5450
Wire Wire Line
	6600 5750 6850 5750
Text Label 6850 5750 2    50   ~ 0
~SEG_G
Text Label 6850 5450 2    50   ~ 0
LED
$Comp
L Display_Character:KCSA02-105 U5
U 1 1
P 9200 5550
F 0 "U5" H 9200 6217 50  0000 C CNN
F 1 "KCSA02-105" H 9200 6126 50  0000 C CNN
F 2 "Displays_7-Segment:7SegmentLED_LTS6760_LTS6780" H 9200 4950 50  0001 C CNN
F 3 "http://www.kingbright.com/attachments/file/psearch/000/00/00/KCSA02-105(Ver.10A).pdf" H 8700 6025 50  0001 L CNN
	1    9200 5550
	1    0    0    -1  
$EndComp
$Comp
L Display_Character:KCSA02-105 U6
U 1 1
P 10250 5550
F 0 "U6" H 10250 6217 50  0000 C CNN
F 1 "KCSA02-105" H 10250 6126 50  0000 C CNN
F 2 "Displays_7-Segment:7SegmentLED_LTS6760_LTS6780" H 10250 4950 50  0001 C CNN
F 3 "http://www.kingbright.com/attachments/file/psearch/000/00/00/KCSA02-105(Ver.10A).pdf" H 9750 6025 50  0001 L CNN
	1    10250 5550
	1    0    0    -1  
$EndComp
Text Label 9850 5250 0    50   ~ 0
A
Text Label 8800 5250 0    50   ~ 0
A
Wire Wire Line
	9850 5250 9950 5250
Wire Wire Line
	9850 5350 9950 5350
Wire Wire Line
	9850 5450 9950 5450
Wire Wire Line
	9850 5550 9950 5550
Wire Wire Line
	9850 5650 9950 5650
Wire Wire Line
	9850 5750 9950 5750
Wire Wire Line
	9850 5850 9950 5850
Wire Wire Line
	8900 5250 8800 5250
Entry Wire Line
	9750 5350 9850 5250
Entry Wire Line
	8700 5350 8800 5250
Entry Wire Line
	8700 5450 8800 5350
Entry Wire Line
	8700 5550 8800 5450
Entry Wire Line
	8700 5650 8800 5550
Entry Wire Line
	8700 5750 8800 5650
Entry Wire Line
	8700 5850 8800 5750
Entry Wire Line
	8700 5950 8800 5850
Entry Wire Line
	9750 5950 9850 5850
Entry Wire Line
	9750 5850 9850 5750
Entry Wire Line
	9750 5750 9850 5650
Entry Wire Line
	9750 5650 9850 5550
Entry Wire Line
	9750 5550 9850 5450
Entry Wire Line
	9750 5450 9850 5350
Wire Wire Line
	8800 5350 8900 5350
Wire Wire Line
	8800 5450 8900 5450
Wire Wire Line
	8800 5550 8900 5550
Wire Wire Line
	8800 5650 8900 5650
Wire Wire Line
	8800 5750 8900 5750
Wire Wire Line
	8800 5850 8900 5850
Text Label 8800 5350 0    50   ~ 0
B
Text Label 8800 5450 0    50   ~ 0
C
Text Label 8800 5550 0    50   ~ 0
D
Text Label 8800 5650 0    50   ~ 0
E
Text Label 8800 5750 0    50   ~ 0
F
Text Label 8800 5850 0    50   ~ 0
G
$Comp
L Device:R R10
U 1 1
P 8100 5250
F 0 "R10" V 8150 5450 50  0000 C CNN
F 1 "470" V 8100 5250 50  0000 C CNN
F 2 "Resistors_THT:R_Axial_DIN0207_L6.3mm_D2.5mm_P7.62mm_Horizontal" V 8030 5250 50  0001 C CNN
F 3 "~" H 8100 5250 50  0001 C CNN
	1    8100 5250
	0    -1   -1   0   
$EndComp
$Comp
L Device:R R11
U 1 1
P 8100 5350
F 0 "R11" V 8150 5550 50  0000 C CNN
F 1 "470" V 8100 5350 50  0000 C CNN
F 2 "Resistors_THT:R_Axial_DIN0207_L6.3mm_D2.5mm_P7.62mm_Horizontal" V 8030 5350 50  0001 C CNN
F 3 "~" H 8100 5350 50  0001 C CNN
	1    8100 5350
	0    -1   -1   0   
$EndComp
$Comp
L Device:R R12
U 1 1
P 8100 5450
F 0 "R12" V 8150 5650 50  0000 C CNN
F 1 "470" V 8100 5450 50  0000 C CNN
F 2 "Resistors_THT:R_Axial_DIN0207_L6.3mm_D2.5mm_P7.62mm_Horizontal" V 8030 5450 50  0001 C CNN
F 3 "~" H 8100 5450 50  0001 C CNN
	1    8100 5450
	0    -1   -1   0   
$EndComp
$Comp
L Device:R R13
U 1 1
P 8100 5550
F 0 "R13" V 8150 5750 50  0000 C CNN
F 1 "470" V 8100 5550 50  0000 C CNN
F 2 "Resistors_THT:R_Axial_DIN0207_L6.3mm_D2.5mm_P7.62mm_Horizontal" V 8030 5550 50  0001 C CNN
F 3 "~" H 8100 5550 50  0001 C CNN
	1    8100 5550
	0    -1   -1   0   
$EndComp
$Comp
L Device:R R14
U 1 1
P 8100 5650
F 0 "R14" V 8150 5850 50  0000 C CNN
F 1 "470" V 8100 5650 50  0000 C CNN
F 2 "Resistors_THT:R_Axial_DIN0207_L6.3mm_D2.5mm_P7.62mm_Horizontal" V 8030 5650 50  0001 C CNN
F 3 "~" H 8100 5650 50  0001 C CNN
	1    8100 5650
	0    -1   -1   0   
$EndComp
$Comp
L Device:R R15
U 1 1
P 8100 5750
F 0 "R15" V 8150 5950 50  0000 C CNN
F 1 "470" V 8100 5750 50  0000 C CNN
F 2 "Resistors_THT:R_Axial_DIN0207_L6.3mm_D2.5mm_P7.62mm_Horizontal" V 8030 5750 50  0001 C CNN
F 3 "~" H 8100 5750 50  0001 C CNN
	1    8100 5750
	0    -1   -1   0   
$EndComp
$Comp
L Device:R R16
U 1 1
P 8100 5850
F 0 "R16" V 8150 6050 50  0000 C CNN
F 1 "470" V 8100 5850 50  0000 C CNN
F 2 "Resistors_THT:R_Axial_DIN0207_L6.3mm_D2.5mm_P7.62mm_Horizontal" V 8030 5850 50  0001 C CNN
F 3 "~" H 8100 5850 50  0001 C CNN
	1    8100 5850
	0    -1   -1   0   
$EndComp
NoConn ~ 9950 5950
NoConn ~ 8900 5950
$Comp
L Transistor_BJT:BC327 Q2
U 1 1
P 9500 4700
F 0 "Q2" H 9691 4654 50  0000 L CNN
F 1 "BC327" H 9691 4745 50  0000 L CNN
F 2 "TO_SOT_Packages_THT:TO-92_Inline_Wide" H 9700 4625 50  0001 L CIN
F 3 "http://www.onsemi.com/pub_link/Collateral/BC327-D.PDF" H 9500 4700 50  0001 L CNN
	1    9500 4700
	1    0    0    1   
$EndComp
$Comp
L Transistor_BJT:BC327 Q1
U 1 1
P 10550 4150
F 0 "Q1" H 10741 4104 50  0000 L CNN
F 1 "BC327" H 10741 4195 50  0000 L CNN
F 2 "TO_SOT_Packages_THT:TO-92_Inline_Wide" H 10750 4075 50  0001 L CIN
F 3 "http://www.onsemi.com/pub_link/Collateral/BC327-D.PDF" H 10550 4150 50  0001 L CNN
	1    10550 4150
	1    0    0    1   
$EndComp
$Comp
L power:+5V #PWR023
U 1 1
P 9600 4500
F 0 "#PWR023" H 9600 4350 50  0001 C CNN
F 1 "+5V" H 9615 4673 50  0000 C CNN
F 2 "" H 9600 4500 50  0001 C CNN
F 3 "" H 9600 4500 50  0001 C CNN
	1    9600 4500
	1    0    0    -1  
$EndComp
$Comp
L power:+5V #PWR021
U 1 1
P 10650 3950
F 0 "#PWR021" H 10650 3800 50  0001 C CNN
F 1 "+5V" H 10665 4123 50  0000 C CNN
F 2 "" H 10650 3950 50  0001 C CNN
F 3 "" H 10650 3950 50  0001 C CNN
	1    10650 3950
	1    0    0    -1  
$EndComp
Wire Wire Line
	9600 5850 9500 5850
Wire Wire Line
	9600 4900 9600 5850
Wire Wire Line
	9500 5950 9600 5950
Wire Wire Line
	9600 5950 9600 5850
Connection ~ 9600 5850
Wire Wire Line
	10550 5950 10650 5950
Wire Wire Line
	10650 4350 10650 5850
Wire Wire Line
	10550 5850 10650 5850
Connection ~ 10650 5850
Wire Wire Line
	10650 5850 10650 5950
$Comp
L Device:R R9
U 1 1
P 9150 4700
F 0 "R9" V 8943 4700 50  0000 C CNN
F 1 "10k" V 9034 4700 50  0000 C CNN
F 2 "Resistors_THT:R_Axial_DIN0207_L6.3mm_D2.5mm_P7.62mm_Horizontal" V 9080 4700 50  0001 C CNN
F 3 "~" H 9150 4700 50  0001 C CNN
	1    9150 4700
	0    1    1    0   
$EndComp
$Comp
L Device:R R7
U 1 1
P 10200 4150
F 0 "R7" V 9993 4150 50  0000 C CNN
F 1 "10k" V 10084 4150 50  0000 C CNN
F 2 "Resistors_THT:R_Axial_DIN0207_L6.3mm_D2.5mm_P7.62mm_Horizontal" V 10130 4150 50  0001 C CNN
F 3 "~" H 10200 4150 50  0001 C CNN
	1    10200 4150
	0    1    1    0   
$EndComp
Entry Wire Line
	8350 5250 8450 5350
Entry Wire Line
	8350 5350 8450 5450
Entry Wire Line
	8350 5450 8450 5550
Entry Wire Line
	8350 5550 8450 5650
Entry Wire Line
	8350 5650 8450 5750
Entry Wire Line
	8350 5750 8450 5850
Entry Wire Line
	8350 5850 8450 5950
Wire Wire Line
	8250 5250 8350 5250
Wire Wire Line
	8250 5350 8350 5350
Wire Wire Line
	8250 5450 8350 5450
Wire Wire Line
	8250 5550 8350 5550
Wire Wire Line
	8250 5650 8350 5650
Wire Wire Line
	8250 5750 8350 5750
Wire Wire Line
	8250 5850 8350 5850
Wire Bus Line
	8450 6150 8700 6150
Connection ~ 8700 6150
Wire Bus Line
	8700 6150 9750 6150
Text Label 8250 5250 0    50   ~ 0
A
Text Label 8250 5350 0    50   ~ 0
B
Text Label 8250 5450 0    50   ~ 0
C
Text Label 8250 5550 0    50   ~ 0
D
Text Label 8250 5650 0    50   ~ 0
E
Text Label 8250 5750 0    50   ~ 0
F
Text Label 8250 5850 0    50   ~ 0
G
Text Label 9850 5350 0    50   ~ 0
B
Text Label 9850 5450 0    50   ~ 0
C
Text Label 9850 5550 0    50   ~ 0
D
Text Label 9850 5650 0    50   ~ 0
E
Text Label 9850 5750 0    50   ~ 0
F
Text Label 9850 5850 0    50   ~ 0
G
Wire Wire Line
	7550 5250 7950 5250
Wire Wire Line
	7550 5350 7950 5350
Text Label 7550 5250 0    50   ~ 0
~SEG_A
Wire Wire Line
	7550 5450 7950 5450
Wire Wire Line
	7550 5550 7950 5550
Wire Wire Line
	7550 5650 7950 5650
Wire Wire Line
	7550 5750 7950 5750
Wire Wire Line
	7550 5850 7950 5850
Text Label 7550 5350 0    50   ~ 0
~SEG_B
Text Label 7550 5450 0    50   ~ 0
~SEG_C
Text Label 7550 5550 0    50   ~ 0
~SEG_D
Text Label 7550 5650 0    50   ~ 0
~SEG_E
Text Label 7550 5750 0    50   ~ 0
~SEG_F
Text Label 7550 5850 0    50   ~ 0
~SEG_G
Wire Wire Line
	10050 4150 9800 4150
Wire Wire Line
	9000 4700 8750 4700
Text Label 9800 4150 0    50   ~ 0
~DIGIT0
Text Label 8750 4700 0    50   ~ 0
~DIGIT1
Wire Wire Line
	6600 5950 6850 5950
Text Label 6850 5950 2    50   ~ 0
~DIGIT0
Wire Wire Line
	6600 5850 6850 5850
Text Label 6850 5850 2    50   ~ 0
~DIGIT1
Wire Wire Line
	6600 4250 7500 4250
Connection ~ 7500 4250
Wire Wire Line
	6600 4150 7500 4150
Wire Wire Line
	7500 4150 7500 4050
Wire Wire Line
	7500 4050 7900 4050
Connection ~ 7900 4250
Wire Wire Line
	7900 4050 7900 4250
Wire Wire Line
	1500 1450 1550 1450
Wire Wire Line
	1550 1450 1550 1550
Connection ~ 1550 1550
Wire Wire Line
	1550 1550 1650 1550
Connection ~ 1650 1550
Wire Wire Line
	1950 1350 2100 1350
Connection ~ 2100 1350
Wire Wire Line
	2100 1350 2550 1350
Text Notes 1200 6300 0    50   ~ 0
VCC
Text Notes 1200 6200 0    50   ~ 0
TX
Text Notes 1200 6100 0    50   ~ 0
RX
NoConn ~ 6600 5550
NoConn ~ 6600 5650
$Comp
L Switch:SW_Push SW1
U 1 1
P 3100 5400
F 0 "SW1" H 3100 5685 50  0000 C CNN
F 1 "SW_Push" H 3100 5594 50  0000 C CNN
F 2 "Buttons_Switches_THT:SW_TH_Tactile_Omron_B3F-10xx" H 3100 5600 50  0001 C CNN
F 3 "" H 3100 5600 50  0001 C CNN
	1    3100 5400
	1    0    0    -1  
$EndComp
$Comp
L Switch:SW_Push SW2
U 1 1
P 3100 5850
F 0 "SW2" H 3100 6135 50  0000 C CNN
F 1 "SW_Push" H 3100 6044 50  0000 C CNN
F 2 "Buttons_Switches_THT:SW_TH_Tactile_Omron_B3F-10xx" H 3100 6050 50  0001 C CNN
F 3 "" H 3100 6050 50  0001 C CNN
	1    3100 5850
	1    0    0    -1  
$EndComp
$Comp
L Switch:SW_Push SW3
U 1 1
P 3100 6300
F 0 "SW3" H 3100 6585 50  0000 C CNN
F 1 "SW_Push" H 3100 6494 50  0000 C CNN
F 2 "Buttons_Switches_THT:SW_TH_Tactile_Omron_B3F-10xx" H 3100 6500 50  0001 C CNN
F 3 "" H 3100 6500 50  0001 C CNN
	1    3100 6300
	1    0    0    -1  
$EndComp
$Comp
L power:GND #PWR0101
U 1 1
P 2800 6400
F 0 "#PWR0101" H 2800 6150 50  0001 C CNN
F 1 "GND" H 2805 6227 50  0000 C CNN
F 2 "" H 2800 6400 50  0001 C CNN
F 3 "" H 2800 6400 50  0001 C CNN
	1    2800 6400
	1    0    0    -1  
$EndComp
Wire Wire Line
	2900 5400 2800 5400
Wire Wire Line
	2800 5400 2800 5850
Wire Wire Line
	2900 6300 2800 6300
Connection ~ 2800 6300
Wire Wire Line
	2800 6300 2800 6400
Wire Wire Line
	2900 5850 2800 5850
Connection ~ 2800 5850
Wire Wire Line
	2800 5850 2800 6300
Wire Wire Line
	3300 5400 3500 5400
Wire Wire Line
	3300 5850 3500 5850
Wire Wire Line
	3300 6300 3500 6300
Text Label 3500 5400 2    50   ~ 0
~SW1
Text Label 3500 5850 2    50   ~ 0
~SW2
Text Label 3500 6300 2    50   ~ 0
~SW3
Wire Wire Line
	6600 4850 6850 4850
Wire Wire Line
	6600 4750 6850 4750
Wire Wire Line
	6600 4650 6850 4650
Text Label 6850 4650 2    50   ~ 0
~SW3
Text Label 6850 4750 2    50   ~ 0
~SW2
Text Label 6850 4850 2    50   ~ 0
~SW1
Wire Bus Line
	8700 5350 8700 6150
Wire Bus Line
	9750 5350 9750 6150
Wire Bus Line
	8450 5350 8450 6150
$EndSCHEMATC
